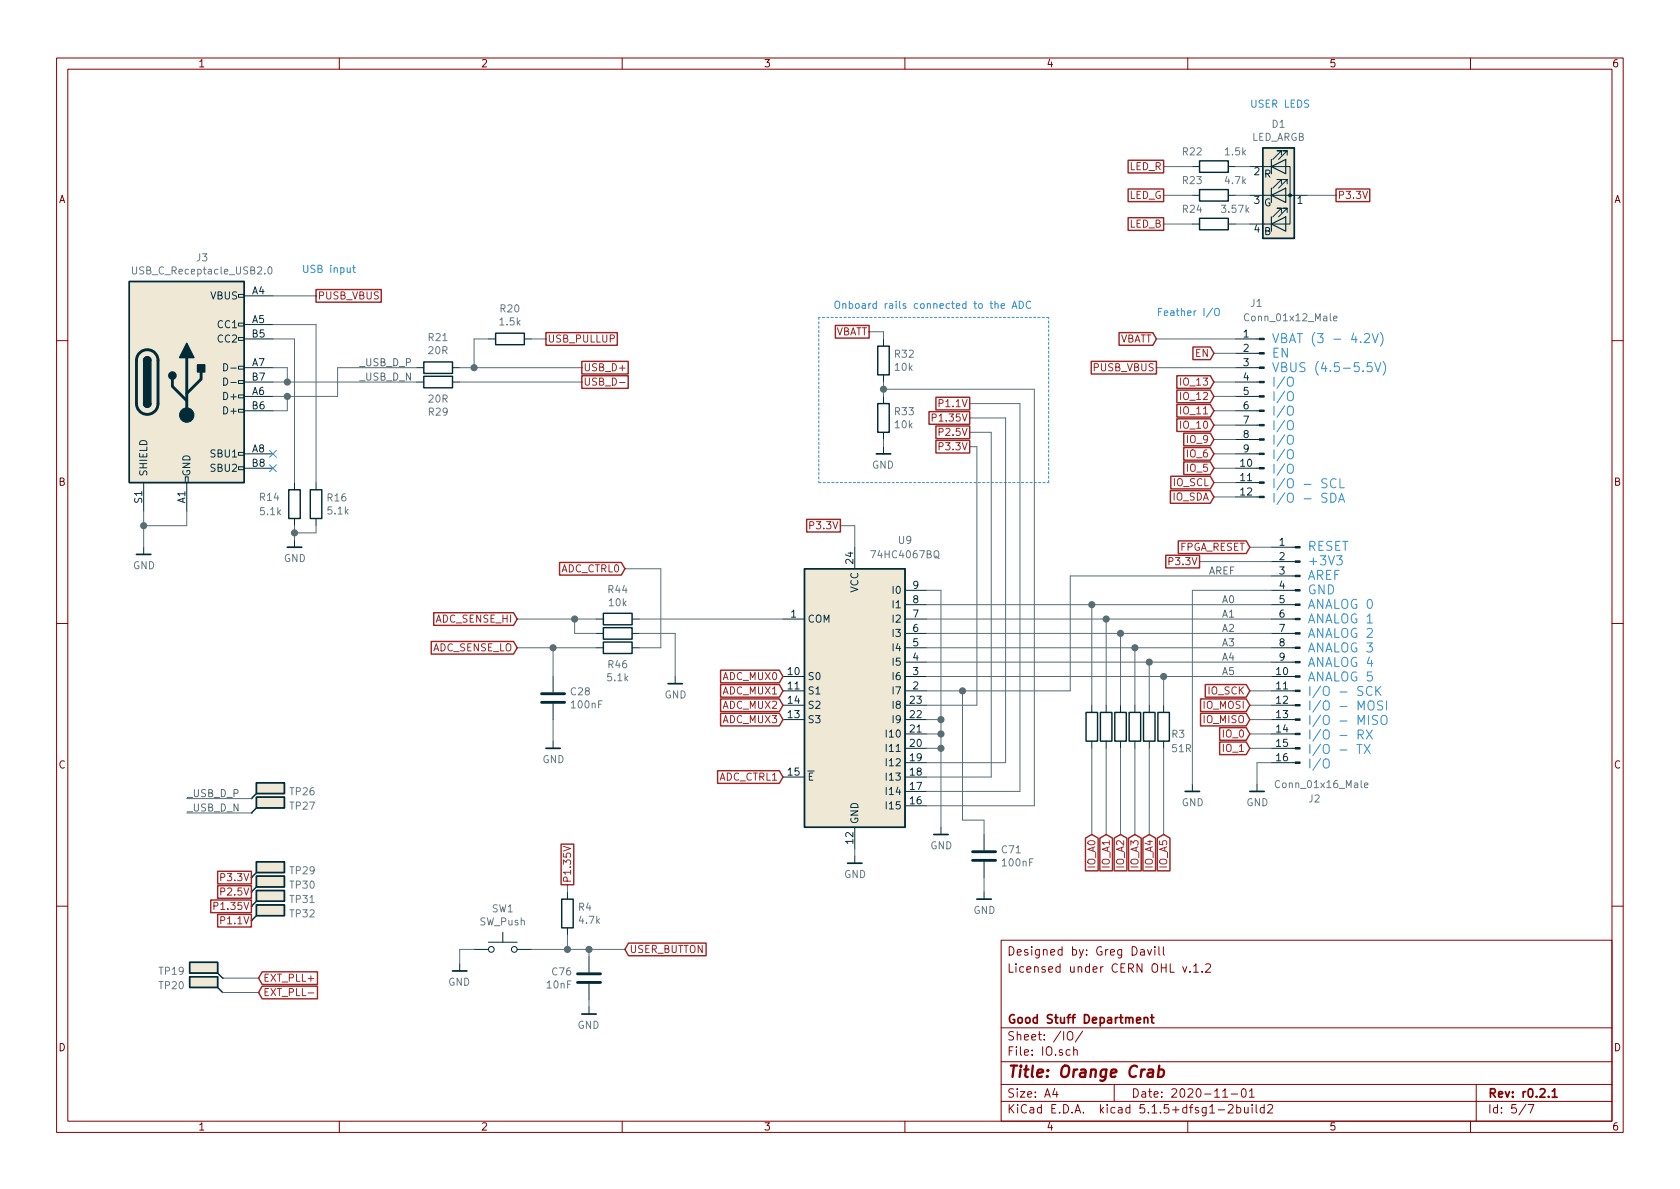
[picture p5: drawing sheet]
EESchema Schematic File Version 4
EELAYER 30 0
EELAYER END
$Descr A4 11693 8268
encoding utf-8
Sheet 5 7
Title "Orange Crab"
Date "2020-11-01"
Rev "r0.2.1"
Comp "Good Stuff Department"
Comment1 ""
Comment2 ""
Comment3 "Licensed under CERN OHL v.1.2"
Comment4 "Designed by: Greg Davill"
$EndDescr
$Comp
L Connector:Conn_01x16_Male J2
U 1 1
P 9050 4500
AR Path="/5ABC9A87/5D0A61DA" Ref="J2"  Part="1" 
AR Path="/5D1738DB/5D0A61DA" Ref="J?"  Part="1" 
F 0 "J2" H 8950 3450 50  0000 C CNN
F 1 "Conn_01x16_Male" H 8900 3550 50  0000 C CNN
F 2 "gkl_conn:Feather_PinHeader_1x16" H 9050 4500 50  0001 C CNN
F 3 "~" H 9050 4500 50  0001 C CNN
F 4 "DNP" H 9050 4500 50  0001 C CNN "PN"
	1    9050 4500
	-1   0    0    -1  
$EndComp
Text Notes 8700 750  0    50   ~ 0
USER LEDS
Text Notes 8050 2200 0    50   ~ 0
Feather I/O
$Comp
L Connector:Conn_01x12_Male J1
U 1 1
P 8800 2850
AR Path="/5ABC9A87/5D1698AE" Ref="J1"  Part="1" 
AR Path="/5D1738DB/5D1698AE" Ref="J?"  Part="1" 
F 0 "J1" H 8900 3600 50  0000 R CNN
F 1 "Conn_01x12_Male" H 8950 3500 50  0000 R CNN
F 2 "gkl_conn:Feather_PinHeader_1x12" H 8800 2850 50  0001 C CNN
F 3 "~" H 8800 2850 50  0001 C CNN
F 4 "DNP" H 8800 2850 50  0001 C CNN "PN"
	1    8800 2850
	-1   0    0    -1  
$EndComp
Text Notes 9100 5350 0    63   ~ 0
RESET\n+3V3\nAREF\nGND\nANALOG 0\nANALOG 1\nANALOG 2\nANALOG 3\nANALOG 4\nANALOG 5\nI/O - SCK\nI/O - MOSI\nI/O - MISO\nI/O - RX\nI/O - TX\nI/O
Text Notes 8850 3500 0    63   ~ 0
VBAT (3 - 4.2V)\nEN\nVBUS (4.5-5.5V)\nI/O\nI/O\nI/O\nI/O\nI/O\nI/O\nI/O\nI/O - SCL\nI/O - SDA
Text Label 8600 4200 2    50   ~ 0
A0
Text Label 8600 4000 2    50   ~ 0
AREF
Text Label 8600 4300 2    50   ~ 0
A1
Text Label 8600 4400 2    50   ~ 0
A2
Text Label 8600 4500 2    50   ~ 0
A3
Text Label 8600 4600 2    50   ~ 0
A4
Text Label 8600 4700 2    50   ~ 0
A5
Wire Wire Line
	8850 4100 8300 4100
Wire Wire Line
	8300 4100 8300 5450
Wire Wire Line
	8850 3900 8350 3900
$Comp
L gkl_power:GND #PWR0133
U 1 1
P 8300 5450
F 0 "#PWR0133" H 8300 5200 50  0001 C CNN
F 1 "GND" H 8303 5324 50  0000 C CNN
F 2 "" H 8200 5100 50  0001 C CNN
F 3 "" H 8300 5450 50  0001 C CNN
	1    8300 5450
	1    0    0    -1  
$EndComp
Text GLabel 8350 3900 0    50   UnSpc ~ 0
P3.3V
Wire Wire Line
	8850 3800 8700 3800
Text GLabel 8700 3800 0    50   Input ~ 0
FPGA_RESET
Wire Wire Line
	8850 4800 8700 4800
Text GLabel 8700 4800 0    50   Input ~ 0
IO_SCK
Wire Wire Line
	8850 4900 8700 4900
Text GLabel 8700 4900 0    50   Input ~ 0
IO_MOSI
Wire Wire Line
	8850 5000 8700 5000
Text GLabel 8700 5000 0    50   Input ~ 0
IO_MISO
Wire Wire Line
	8850 5100 8700 5100
Text GLabel 8700 5100 0    50   Input ~ 0
IO_0
Wire Wire Line
	8850 5200 8700 5200
Text GLabel 8700 5200 0    50   Input ~ 0
IO_1
Wire Wire Line
	8850 5300 8750 5300
Wire Wire Line
	8750 5300 8750 5450
$Comp
L gkl_power:GND #PWR0134
U 1 1
P 8750 5450
F 0 "#PWR0134" H 8750 5200 50  0001 C CNN
F 1 "GND" H 8753 5324 50  0000 C CNN
F 2 "" H 8650 5100 50  0001 C CNN
F 3 "" H 8750 5450 50  0001 C CNN
	1    8750 5450
	1    0    0    -1  
$EndComp
Wire Wire Line
	8600 3050 8450 3050
Text GLabel 8450 3050 0    50   Input ~ 0
IO_9
Wire Wire Line
	8600 3150 8450 3150
Text GLabel 8450 3150 0    50   Input ~ 0
IO_6
Wire Wire Line
	8600 3250 8450 3250
Text GLabel 8450 3250 0    50   Input ~ 0
IO_5
Wire Wire Line
	8600 3350 8450 3350
Text GLabel 8450 3350 0    50   Input ~ 0
IO_SCL
Wire Wire Line
	8600 3450 8450 3450
Text GLabel 8450 3450 0    50   Input ~ 0
IO_SDA
Wire Wire Line
	8600 2650 8450 2650
Text GLabel 8450 2650 0    50   Input ~ 0
IO_13
Wire Wire Line
	8600 2750 8450 2750
Text GLabel 8450 2750 0    50   Input ~ 0
IO_12
Wire Wire Line
	8600 2850 8450 2850
Text GLabel 8450 2850 0    50   Input ~ 0
IO_11
Wire Wire Line
	8600 2950 8450 2950
Text GLabel 8450 2950 0    50   Input ~ 0
IO_10
Text GLabel 8450 2450 0    50   Input ~ 0
EN
Wire Wire Line
	8600 2450 8450 2450
Wire Wire Line
	8600 2550 8050 2550
Text GLabel 8050 2350 0    50   Input ~ 0
VBATT
Wire Wire Line
	8600 2350 8050 2350
Text Notes 2100 1900 0    50   ~ 0
USB input
Text GLabel 4050 2550 2    50   UnSpc ~ 0
USB_D+
Text GLabel 4050 2650 2    50   UnSpc ~ 0
USB_D-
Wire Wire Line
	1300 3550 1300 3650
Wire Wire Line
	1300 3650 1000 3650
Wire Wire Line
	1000 3650 1000 3800
Wire Wire Line
	1000 3550 1000 3650
Connection ~ 1000 3650
$Comp
L gkl_power:GND #PWR?
U 1 1
P 1000 3800
AR Path="/5D1738DB/5D4CCC72" Ref="#PWR?"  Part="1" 
AR Path="/5ABC9A87/5D4CCC72" Ref="#PWR0121"  Part="1" 
F 0 "#PWR0121" H 1000 3550 50  0001 C CNN
F 1 "GND" H 1003 3674 50  0000 C CNN
F 2 "" H 900 3450 50  0001 C CNN
F 3 "" H 1000 3800 50  0001 C CNN
	1    1000 3800
	1    0    0    -1  
$EndComp
Text GLabel 3800 2350 2    50   UnSpc ~ 0
USB_PULLUP
$Comp
L Device:R R20
U 1 1
P 3550 2350
F 0 "R20" V 3757 2350 50  0000 C CNN
F 1 "1.5k" V 3666 2350 50  0000 C CNN
F 2 "gkl_dipol:R_0201_0603Metric" V 3480 2350 50  0001 C CNN
F 3 "~" H 3550 2350 50  0001 C CNN
F 4 "‎Yageo‎" H 3550 2350 50  0001 C CNN "Mfg"
F 5 "RC0201FR-071K5L" H 3550 2350 50  0001 C CNN "PN"
F 6 "UNI-ROYAL(Uniroyal Elec)" H 3550 2350 50  0001 C CNN "Mfg_1"
F 7 "0201WMF1501TCE" H 3550 2350 50  0001 C CNN "PN_1"
	1    3550 2350
	0    -1   -1   0   
$EndComp
Wire Wire Line
	3400 2350 3300 2350
Wire Wire Line
	3300 2350 3300 2550
Wire Wire Line
	3700 2350 3800 2350
Text GLabel 2200 2050 2    50   UnSpc ~ 0
PUSB_VBUS
$Comp
L Device:LED_ARGB D1
U 1 1
P 8900 1350
F 0 "D1" H 8900 1847 50  0000 C CNN
F 1 "LED_ARGB" H 8900 1756 50  0000 C CNN
F 2 "gkl_led:0404LED_RGB" H 8900 1300 50  0001 C CNN
F 3 "~" H 8900 1300 50  0001 C CNN
F 4 "OSRAM Opto Semiconductors Inc." H 8900 1350 50  0001 C CNN "Mfg"
F 5 "LRTB R48G-P9Q7-1+R7S5-26+N5P-68-ZB" H 8900 1350 50  0001 C CNN "PN"
F 6 "MEIHUA" H 8900 1350 50  0001 C CNN "Mfg_1"
F 7 "MHPA1010RGBDT" H 8900 1350 50  0001 C CNN "PN_1"
	1    8900 1350
	1    0    0    -1  
$EndComp
Text GLabel 9300 1350 2    50   UnSpc ~ 0
P3.3V
Wire Wire Line
	9300 1350 9100 1350
$Comp
L Device:R R22
U 1 1
P 8450 1150
F 0 "R22" V 8550 1300 50  0000 C CNN
F 1 "1.5k" V 8550 1000 50  0000 C CNN
F 2 "gkl_dipol:R_0201_0603Metric" V 8380 1150 50  0001 C CNN
F 3 "~" H 8450 1150 50  0001 C CNN
F 4 "‎Yageo‎" H 8450 1150 50  0001 C CNN "Mfg"
F 5 "RC0201FR-071K5L" H 8450 1150 50  0001 C CNN "PN"
F 6 "UNI-ROYAL(Uniroyal Elec)" H 8450 1150 50  0001 C CNN "Mfg_1"
F 7 "0201WMF1501TCE" H 8450 1150 50  0001 C CNN "PN_1"
	1    8450 1150
	0    -1   -1   0   
$EndComp
$Comp
L Device:R R23
U 1 1
P 8450 1350
F 0 "R23" V 8550 1500 50  0000 C CNN
F 1 "4.7k" V 8550 1200 50  0000 C CNN
F 2 "gkl_dipol:R_0201_0603Metric" V 8380 1350 50  0001 C CNN
F 3 "~" H 8450 1350 50  0001 C CNN
F 4 "‎Yageo‎" H 8450 1350 50  0001 C CNN "Mfg"
F 5 "RC0201FR-074K7L" H 8450 1350 50  0001 C CNN "PN"
F 6 "UNI-ROYAL(Uniroyal Elec)" H 8450 1350 50  0001 C CNN "Mfg_1"
F 7 "0201WMF4701TCE" H 8450 1350 50  0001 C CNN "PN_1"
	1    8450 1350
	0    -1   -1   0   
$EndComp
$Comp
L Device:R R24
U 1 1
P 8450 1550
F 0 "R24" V 8550 1700 50  0000 C CNN
F 1 "3.57k" V 8550 1400 50  0000 C CNN
F 2 "gkl_dipol:R_0201_0603Metric" V 8380 1550 50  0001 C CNN
F 3 "~" H 8450 1550 50  0001 C CNN
F 4 "‎Yageo‎" H 8450 1550 50  0001 C CNN "Mfg"
F 5 "RC0201FR-073K57L" H 8450 1550 50  0001 C CNN "PN"
F 6 "UNI-ROYAL(Uniroyal Elec)" H 8450 1550 50  0001 C CNN "Mfg_1"
F 7 "0201WMF3571TCE" H 8450 1550 50  0001 C CNN "PN_1"
	1    8450 1550
	0    -1   -1   0   
$EndComp
Wire Wire Line
	8600 1150 8700 1150
Wire Wire Line
	8700 1350 8600 1350
Wire Wire Line
	8600 1550 8700 1550
Wire Wire Line
	8300 1150 8100 1150
Wire Wire Line
	8300 1350 8100 1350
Wire Wire Line
	8300 1550 8100 1550
Text GLabel 8100 1150 0    50   UnSpc ~ 0
LED_R
Text GLabel 8100 1350 0    50   UnSpc ~ 0
LED_G
Text GLabel 8100 1550 0    50   UnSpc ~ 0
LED_B
$Comp
L Switch:SW_Push SW1
U 1 1
P 3500 6600
F 0 "SW1" H 3500 6885 50  0000 C CNN
F 1 "SW_Push" H 3500 6794 50  0000 C CNN
F 2 "gkl_misc:PTS_810_SMT_Switch" H 3500 6800 50  0001 C CNN
F 3 "~" H 3500 6800 50  0001 C CNN
F 4 "PTS810 SJM 250 SMTR LFS" H 3500 6600 50  0001 C CNN "PN"
F 5 "C&K" H 3500 6600 50  0001 C CNN "Mfg"
F 6 "ALPS Electric" H 3500 6600 50  0001 C CNN "Mfg_1"
F 7 "SKRPACE010" H 3500 6600 50  0001 C CNN "PN_1"
	1    3500 6600
	1    0    0    -1  
$EndComp
Text GLabel 3950 6150 1    50   UnSpc ~ 0
P1.35V
$Comp
L Device:R R4
U 1 1
P 3950 6350
F 0 "R4" H 4020 6396 50  0000 L CNN
F 1 "4.7k" H 4020 6305 50  0000 L CNN
F 2 "gkl_dipol:R_0201_0603Metric" V 3880 6350 50  0001 C CNN
F 3 "~" H 3950 6350 50  0001 C CNN
F 4 "‎Yageo‎" H 3950 6350 50  0001 C CNN "Mfg"
F 5 "RC0201FR-074K7L" H 3950 6350 50  0001 C CNN "PN"
F 6 "UNI-ROYAL(Uniroyal Elec)" H 3950 6350 50  0001 C CNN "Mfg_1"
F 7 "0201WMF4701TCE" H 3950 6350 50  0001 C CNN "PN_1"
	1    3950 6350
	1    0    0    -1  
$EndComp
Wire Wire Line
	3950 6150 3950 6200
Wire Wire Line
	3950 6500 3950 6600
Wire Wire Line
	3950 6600 3700 6600
Wire Wire Line
	3950 6600 4100 6600
Connection ~ 3950 6600
Text GLabel 4350 6600 2    50   Input ~ 0
USER_BUTTON
$Comp
L gkl_power:GND #PWR0164
U 1 1
P 3200 6700
F 0 "#PWR0164" H 3200 6450 50  0001 C CNN
F 1 "GND" H 3203 6574 50  0000 C CNN
F 2 "" H 3100 6350 50  0001 C CNN
F 3 "" H 3200 6700 50  0001 C CNN
	1    3200 6700
	-1   0    0    -1  
$EndComp
Wire Wire Line
	3200 6700 3200 6600
Wire Wire Line
	3200 6600 3300 6600
$Comp
L Device:C C76
U 1 1
P 4100 6800
F 0 "C76" H 3986 6846 50  0000 R CNN
F 1 "10nF" H 3986 6755 50  0000 R CNN
F 2 "gkl_dipol:C_0201_0603Metric" H 4138 6650 50  0001 C CNN
F 3 "~" H 4100 6800 50  0001 C CNN
F 4 "Samsung Electro-Mechanics" H 4100 6800 50  0001 C CNN "Mfg"
F 5 "CL03B103KP3NNNC" H 4100 6800 50  0001 C CNN "PN"
F 6 "YAGEO" H 4100 6800 50  0001 C CNN "Mfg_1"
F 7 "CC0201KRX5R7BB103" H 4100 6800 50  0001 C CNN "PN_1"
	1    4100 6800
	1    0    0    -1  
$EndComp
Wire Wire Line
	4100 6600 4100 6650
Connection ~ 4100 6600
Wire Wire Line
	4100 6600 4350 6600
Wire Wire Line
	4100 6950 4100 7000
$Comp
L gkl_power:GND #PWR0165
U 1 1
P 4100 7000
F 0 "#PWR0165" H 4100 6750 50  0001 C CNN
F 1 "GND" H 4103 6874 50  0000 C CNN
F 2 "" H 4000 6650 50  0001 C CNN
F 3 "" H 4100 7000 50  0001 C CNN
	1    4100 7000
	-1   0    0    -1  
$EndComp
Text GLabel 8050 2550 0    50   UnSpc ~ 0
PUSB_VBUS
Text GLabel 1800 6800 2    50   Input ~ 0
EXT_PLL+
Text GLabel 1800 6900 2    50   Input ~ 0
EXT_PLL-
$Comp
L Connector:TestPoint_Flag TP19
U 1 1
P 1550 6800
F 0 "TP19" H 2000 6850 50  0000 R CNN
F 1 "SMD_TP" H 1506 6803 50  0001 R CNN
F 2 "gkl_misc:TestPoint_Pad_D0.5mm" H 1750 6800 50  0001 C CNN
F 3 "~" H 1750 6800 50  0001 C CNN
F 4 "DNP" H 1550 6800 50  0001 C CNN "PN"
	1    1550 6800
	-1   0    0    -1  
$EndComp
Wire Wire Line
	1800 6800 1550 6800
$Comp
L Connector:TestPoint_Flag TP20
U 1 1
P 1550 6900
F 0 "TP20" H 2000 6950 50  0000 R CNN
F 1 "SMD_TP" H 1506 6903 50  0001 R CNN
F 2 "gkl_misc:TestPoint_Pad_D0.5mm" H 1750 6900 50  0001 C CNN
F 3 "~" H 1750 6900 50  0001 C CNN
F 4 "DNP" H 1550 6900 50  0001 C CNN "PN"
	1    1550 6900
	-1   0    0    -1  
$EndComp
Wire Wire Line
	1800 6900 1550 6900
$Comp
L Connector:TestPoint_Flag TP26
U 1 1
P 1750 5550
F 0 "TP26" H 2200 5600 50  0000 R CNN
F 1 "SMD_TP" H 1706 5553 50  0001 R CNN
F 2 "gkl_misc:TestPoint_Pad_D0.5mm" H 1950 5550 50  0001 C CNN
F 3 "~" H 1950 5550 50  0001 C CNN
F 4 "DNP" H 1750 5550 50  0001 C CNN "PN"
	1    1750 5550
	1    0    0    -1  
$EndComp
$Comp
L Connector:TestPoint_Flag TP27
U 1 1
P 1750 5650
F 0 "TP27" H 2200 5700 50  0000 R CNN
F 1 "SMD_TP" H 1706 5653 50  0001 R CNN
F 2 "gkl_misc:TestPoint_Pad_D0.5mm" H 1950 5650 50  0001 C CNN
F 3 "~" H 1950 5650 50  0001 C CNN
F 4 "DNP" H 1750 5650 50  0001 C CNN "PN"
	1    1750 5650
	1    0    0    -1  
$EndComp
$Comp
L Connector:TestPoint_Flag TP31
U 1 1
P 1750 6300
F 0 "TP31" H 2200 6350 50  0000 R CNN
F 1 "SMD_TP" H 1706 6303 50  0001 R CNN
F 2 "gkl_misc:TestPoint_Pad_D0.5mm" H 1950 6300 50  0001 C CNN
F 3 "~" H 1950 6300 50  0001 C CNN
F 4 "DNP" H 1750 6300 50  0001 C CNN "PN"
	1    1750 6300
	1    0    0    -1  
$EndComp
$Comp
L Connector:TestPoint_Flag TP32
U 1 1
P 1750 6400
F 0 "TP32" H 2200 6450 50  0000 R CNN
F 1 "SMD_TP" H 1706 6403 50  0001 R CNN
F 2 "gkl_misc:TestPoint_Pad_D0.5mm" H 1950 6400 50  0001 C CNN
F 3 "~" H 1950 6400 50  0001 C CNN
F 4 "DNP" H 1750 6400 50  0001 C CNN "PN"
	1    1750 6400
	1    0    0    -1  
$EndComp
Text GLabel 1750 6100 0    50   UnSpc ~ 0
P3.3V
$Comp
L Connector:TestPoint_Flag TP30
U 1 1
P 1750 6200
F 0 "TP30" H 2200 6250 50  0000 R CNN
F 1 "SMD_TP" H 1706 6203 50  0001 R CNN
F 2 "gkl_misc:TestPoint_Pad_D0.5mm" H 1950 6200 50  0001 C CNN
F 3 "~" H 1950 6200 50  0001 C CNN
F 4 "DNP" H 1750 6200 50  0001 C CNN "PN"
	1    1750 6200
	1    0    0    -1  
$EndComp
$Comp
L Connector:TestPoint_Flag TP29
U 1 1
P 1750 6100
F 0 "TP29" H 2200 6150 50  0000 R CNN
F 1 "SMD_TP" H 1706 6103 50  0001 R CNN
F 2 "gkl_misc:TestPoint_Pad_D0.5mm" H 1950 6100 50  0001 C CNN
F 3 "~" H 1950 6100 50  0001 C CNN
F 4 "DNP" H 1750 6100 50  0001 C CNN "PN"
	1    1750 6100
	1    0    0    -1  
$EndComp
Text GLabel 1750 6200 0    50   UnSpc ~ 0
P2.5V
Text GLabel 1750 6300 0    50   UnSpc ~ 0
P1.35V
Text GLabel 1750 6400 0    50   UnSpc ~ 0
P1.1V
$Comp
L Device:R R21
U 1 1
P 3050 2550
F 0 "R21" V 3257 2550 50  0000 C CNN
F 1 "20R" V 3166 2550 50  0000 C CNN
F 2 "gkl_dipol:R_0201_0603Metric" V 2980 2550 50  0001 C CNN
F 3 "~" H 3050 2550 50  0001 C CNN
F 4 "‎Yageo‎" H 3050 2550 50  0001 C CNN "Mfg"
F 5 "RC0201FR-0720RL" H 3050 2550 50  0001 C CNN "PN"
F 6 "UNI-ROYAL(Uniroyal Elec)" H 3050 2550 50  0001 C CNN "Mfg_1"
F 7 "0201WMF200JTCE" H 3050 2550 50  0001 C CNN "PN_1"
	1    3050 2550
	0    -1   -1   0   
$EndComp
$Comp
L Device:R R29
U 1 1
P 3050 2650
F 0 "R29" V 3257 2650 50  0000 C CNN
F 1 "20R" V 3166 2650 50  0000 C CNN
F 2 "gkl_dipol:R_0201_0603Metric" V 2980 2650 50  0001 C CNN
F 3 "~" H 3050 2650 50  0001 C CNN
F 4 "‎Yageo‎" H 3050 2650 50  0001 C CNN "Mfg"
F 5 "RC0201FR-0720RL" H 3050 2650 50  0001 C CNN "PN"
F 6 "UNI-ROYAL(Uniroyal Elec)" H 3050 2650 50  0001 C CNN "Mfg_1"
F 7 "0201WMF200JTCE" H 3050 2650 50  0001 C CNN "PN_1"
	1    3050 2650
	0    1    1    0   
$EndComp
$Comp
L 74xx:CD74HC4067M U9
U 1 1
P 5950 4800
F 0 "U9" H 6300 5850 50  0000 C CNN
F 1 "74HC4067BQ" H 6300 5750 50  0000 C CNN
F 2 "Package_DFN_QFN:Texas_RGY_R-PVQFN-N24_EP2.05x3.1mm" H 6850 3800 50  0001 C CIN
F 3 "http://www.ti.com/lit/ds/symlink/cd74hc4067.pdf" H 5600 5650 50  0001 C CNN
F 4 "Nexperia USA Inc." H 5950 4800 50  0001 C CNN "Mfg"
F 5 "74HC4067BQ\\,118" H 5950 4800 50  0001 C CNN "PN"
	1    5950 4800
	1    0    0    -1  
$EndComp
$Comp
L gkl_power:GND #PWR0103
U 1 1
P 6550 5750
F 0 "#PWR0103" H 6550 5500 50  0001 C CNN
F 1 "GND" H 6553 5624 50  0000 C CNN
F 2 "" H 6450 5400 50  0001 C CNN
F 3 "" H 6550 5750 50  0001 C CNN
	1    6550 5750
	1    0    0    -1  
$EndComp
Wire Wire Line
	6550 4100 6450 4100
Wire Wire Line
	6450 4200 7600 4200
Wire Wire Line
	6450 4300 7700 4300
Wire Wire Line
	6450 4400 7800 4400
Wire Wire Line
	6450 4500 7900 4500
Wire Wire Line
	6450 4700 8100 4700
$Comp
L gkl_power:GND #PWR0131
U 1 1
P 5950 5950
F 0 "#PWR0131" H 5950 5700 50  0001 C CNN
F 1 "GND" H 5953 5824 50  0000 C CNN
F 2 "" H 5850 5600 50  0001 C CNN
F 3 "" H 5950 5950 50  0001 C CNN
	1    5950 5950
	1    0    0    -1  
$EndComp
Wire Wire Line
	5950 5950 5950 5900
Text GLabel 5850 3650 0    50   UnSpc ~ 0
P3.3V
Wire Wire Line
	5850 3650 5950 3650
Wire Wire Line
	5950 3650 5950 3800
Wire Wire Line
	6450 5400 6900 5400
Text GLabel 6750 3100 0    50   UnSpc ~ 0
P3.3V
Wire Wire Line
	6800 3100 6750 3100
Wire Wire Line
	6800 3100 6800 4900
Text GLabel 6750 3000 0    50   UnSpc ~ 0
P2.5V
Wire Wire Line
	6750 3000 6900 3000
Wire Wire Line
	6900 3000 6900 5400
Wire Wire Line
	7000 2900 6750 2900
Text GLabel 6750 2900 0    50   UnSpc ~ 0
P1.35V
Wire Wire Line
	7100 2800 6750 2800
Text GLabel 6750 2800 0    50   UnSpc ~ 0
P1.1V
Text GLabel 5450 4700 0    50   Input ~ 0
ADC_MUX0
Text GLabel 5450 4800 0    50   Input ~ 0
ADC_MUX1
Text GLabel 5450 4900 0    50   Input ~ 0
ADC_MUX2
Text GLabel 5450 5000 0    50   Input ~ 0
ADC_MUX3
Text GLabel 4350 3950 0    50   Input ~ 0
ADC_CTRL0
Text GLabel 5450 5400 0    50   Input ~ 0
ADC_CTRL1
Text GLabel 3600 4500 0    50   Input ~ 0
ADC_SENSE_LO
Text GLabel 3600 4300 0    50   Input ~ 0
ADC_SENSE_HI
Wire Wire Line
	4700 4400 4700 4700
Wire Wire Line
	4600 3950 4350 3950
Wire Wire Line
	4150 4400 4000 4400
Wire Wire Line
	4000 4400 4000 4300
Wire Wire Line
	4150 4300 4000 4300
Connection ~ 4000 4300
$Comp
L Device:C C28
U 1 1
P 3850 4850
F 0 "C28" H 3965 4896 50  0000 L CNN
F 1 "100nF" H 3965 4805 50  0000 L CNN
F 2 "gkl_dipol:C_0201_0603Metric" H 3888 4700 50  0001 C CNN
F 3 "~" H 3850 4850 50  0001 C CNN
F 4 "Samsung Electro-Mechanics" H 3850 4850 50  0001 C CNN "Mfg"
F 5 "CL03A104KQ3NNNC" H 3850 4850 50  0001 C CNN "PN"
F 6 "YAGEO" H 3850 4850 50  0001 C CNN "Mfg_1"
F 7 "CC0201KRX5R7BB104" H 3850 4850 50  0001 C CNN "PN_1"
	1    3850 4850
	1    0    0    -1  
$EndComp
Wire Wire Line
	3850 5000 3850 5150
$Comp
L gkl_power:GND #PWR0132
U 1 1
P 4700 4700
F 0 "#PWR0132" H 4700 4450 50  0001 C CNN
F 1 "GND" H 4703 4574 50  0000 C CNN
F 2 "" H 4600 4350 50  0001 C CNN
F 3 "" H 4700 4700 50  0001 C CNN
	1    4700 4700
	1    0    0    -1  
$EndComp
$Comp
L gkl_power:GND #PWR0160
U 1 1
P 3850 5150
F 0 "#PWR0160" H 3850 4900 50  0001 C CNN
F 1 "GND" H 3853 5024 50  0000 C CNN
F 2 "" H 3750 4800 50  0001 C CNN
F 3 "" H 3850 5150 50  0001 C CNN
	1    3850 5150
	1    0    0    -1  
$EndComp
Wire Wire Line
	3600 4500 3850 4500
Wire Wire Line
	3850 4700 3850 4500
Connection ~ 3850 4500
Wire Wire Line
	3600 4300 4000 4300
Wire Wire Line
	6450 5000 6550 5000
Connection ~ 6550 5000
Wire Wire Line
	6450 5100 6550 5100
Connection ~ 6550 5100
Wire Wire Line
	6550 5100 6550 5000
Wire Wire Line
	6550 5200 6450 5200
Connection ~ 6550 5200
Wire Wire Line
	6550 5200 6550 5100
Wire Wire Line
	6450 4800 6700 4800
Wire Wire Line
	7450 4800 7450 4000
Wire Wire Line
	7450 4000 8850 4000
Wire Wire Line
	6550 4100 6550 5000
Wire Wire Line
	6800 4900 6450 4900
Connection ~ 3300 2550
Wire Wire Line
	3200 2550 3300 2550
Wire Wire Line
	3200 2650 4050 2650
Wire Wire Line
	3300 2550 4050 2550
Text Label 2500 2550 0    50   ~ 0
_USB_D_P
Text Label 2500 2650 0    50   ~ 0
_USB_D_N
Text Label 1300 5550 0    50   ~ 0
_USB_D_P
Text Label 1300 5650 0    50   ~ 0
_USB_D_N
Wire Wire Line
	1750 5550 1300 5550
Wire Wire Line
	1300 5650 1750 5650
Text GLabel 7600 5800 3    50   Input ~ 0
IO_A0
Text GLabel 7700 5800 3    50   Input ~ 0
IO_A1
Text GLabel 7800 5800 3    50   Input ~ 0
IO_A2
Text GLabel 7900 5800 3    50   Input ~ 0
IO_A3
Text GLabel 8000 5800 3    50   Input ~ 0
IO_A4
Text GLabel 8100 5800 3    50   Input ~ 0
IO_A5
Wire Wire Line
	7600 5800 7600 5200
Connection ~ 7600 4200
Wire Wire Line
	7600 4200 8850 4200
Wire Wire Line
	7700 5800 7700 5200
Connection ~ 7700 4300
Wire Wire Line
	7700 4300 8850 4300
Wire Wire Line
	7800 5800 7800 5200
Connection ~ 7800 4400
Wire Wire Line
	7800 4400 8850 4400
Wire Wire Line
	7900 5800 7900 5200
Connection ~ 7900 4500
Wire Wire Line
	7900 4500 8850 4500
Wire Wire Line
	8000 5800 8000 5200
Wire Wire Line
	8100 5800 8100 5200
Connection ~ 8100 4700
Wire Wire Line
	8100 4700 8850 4700
Wire Wire Line
	7600 4900 7600 4200
Wire Wire Line
	7700 4900 7700 4300
Wire Wire Line
	7800 4900 7800 4400
Wire Wire Line
	7900 4900 7900 4500
$Comp
L Device:R R6
U 1 1
P 8000 5050
F 0 "R6" V 8207 5050 50  0001 C CNN
F 1 "51R" V 8116 5050 50  0001 C CNN
F 2 "gkl_dipol:R_0201_0603Metric" V 7930 5050 50  0001 C CNN
F 3 "~" H 8000 5050 50  0001 C CNN
F 4 "‎Yageo‎" H 8000 5050 50  0001 C CNN "Mfg"
F 5 "RC0201FR-0751RL" H 8000 5050 50  0001 C CNN "PN"
F 6 "UNI-ROYAL(Uniroyal Elec)" H 8000 5050 50  0001 C CNN "Mfg_1"
F 7 "0201WMF510JTCE" H 8000 5050 50  0001 C CNN "PN_1"
	1    8000 5050
	1    0    0    -1  
$EndComp
$Comp
L Device:R R3
U 1 1
P 8100 5050
F 0 "R3" H 8150 5000 50  0000 L CNN
F 1 "51R" H 8150 4900 50  0000 L CNN
F 2 "gkl_dipol:R_0201_0603Metric" V 8030 5050 50  0001 C CNN
F 3 "~" H 8100 5050 50  0001 C CNN
F 4 "‎Yageo‎" H 8100 5050 50  0001 C CNN "Mfg"
F 5 "RC0201FR-0751RL" H 8100 5050 50  0001 C CNN "PN"
F 6 "UNI-ROYAL(Uniroyal Elec)" H 8100 5050 50  0001 C CNN "Mfg_1"
F 7 "0201WMF510JTCE" H 8100 5050 50  0001 C CNN "PN_1"
	1    8100 5050
	1    0    0    -1  
$EndComp
Wire Wire Line
	8100 4900 8100 4700
Wire Wire Line
	6450 4600 8000 4600
Wire Wire Line
	8000 4600 8850 4600
Connection ~ 8000 4600
Wire Wire Line
	8000 4900 8000 4600
$Comp
L Device:C C71
U 1 1
P 6850 5950
F 0 "C71" H 6965 5996 50  0000 L CNN
F 1 "100nF" H 6965 5905 50  0000 L CNN
F 2 "gkl_dipol:C_0201_0603Metric" H 6888 5800 50  0001 C CNN
F 3 "~" H 6850 5950 50  0001 C CNN
F 4 "Samsung Electro-Mechanics" H 6850 5950 50  0001 C CNN "Mfg"
F 5 "CL03A104KQ3NNNC" H 6850 5950 50  0001 C CNN "PN"
F 6 "YAGEO" H 6850 5950 50  0001 C CNN "Mfg_1"
F 7 "CC0201KRX5R7BB104" H 6850 5950 50  0001 C CNN "PN_1"
	1    6850 5950
	1    0    0    -1  
$EndComp
$Comp
L gkl_power:GND #PWR0161
U 1 1
P 6850 6200
F 0 "#PWR0161" H 6850 5950 50  0001 C CNN
F 1 "GND" H 6853 6074 50  0000 C CNN
F 2 "" H 6750 5850 50  0001 C CNN
F 3 "" H 6850 6200 50  0001 C CNN
	1    6850 6200
	1    0    0    -1  
$EndComp
Wire Wire Line
	6850 6200 6850 6100
Wire Wire Line
	6850 5800 6850 5700
Wire Wire Line
	6850 5700 6700 5700
Wire Wire Line
	6700 5700 6700 4800
Connection ~ 6700 4800
Wire Wire Line
	6700 4800 7450 4800
Wire Wire Line
	6550 5200 6550 5750
Wire Wire Line
	6450 5300 7000 5300
Wire Wire Line
	7000 5300 7000 2900
Wire Wire Line
	7100 2800 7100 5500
Wire Wire Line
	7100 5500 6450 5500
Wire Wire Line
	6450 5600 7200 5600
Text GLabel 6050 2300 0    50   UnSpc ~ 0
VBATT
$Comp
L Device:R R33
U 1 1
P 6150 2900
F 0 "R33" H 6220 2946 50  0000 L CNN
F 1 "10k" H 6220 2855 50  0000 L CNN
F 2 "gkl_dipol:R_0201_0603Metric" V 6080 2900 50  0001 C CNN
F 3 "~" H 6150 2900 50  0001 C CNN
F 4 "‎Yageo‎" H 6150 2900 50  0001 C CNN "Mfg"
F 5 "RC0201FR-0710KL" H 6150 2900 50  0001 C CNN "PN"
F 6 "UNI-ROYAL(Uniroyal Elec)" H 6150 2900 50  0001 C CNN "Mfg_1"
F 7 "0201WMF1003TCE" H 6150 2900 50  0001 C CNN "PN_1"
	1    6150 2900
	1    0    0    -1  
$EndComp
$Comp
L Device:R R32
U 1 1
P 6150 2500
F 0 "R32" H 6220 2546 50  0000 L CNN
F 1 "10k" H 6220 2455 50  0000 L CNN
F 2 "gkl_dipol:R_0201_0603Metric" V 6080 2500 50  0001 C CNN
F 3 "~" H 6150 2500 50  0001 C CNN
F 4 "‎Yageo‎" H 6150 2500 50  0001 C CNN "Mfg"
F 5 "RC0201FR-0710KL" H 6150 2500 50  0001 C CNN "PN"
F 6 "UNI-ROYAL(Uniroyal Elec)" H 6150 2500 50  0001 C CNN "Mfg_1"
F 7 "0201WMF1003TCE" H 6150 2500 50  0001 C CNN "PN_1"
	1    6150 2500
	1    0    0    -1  
$EndComp
Wire Wire Line
	6050 2300 6150 2300
Wire Wire Line
	6150 2300 6150 2350
Wire Wire Line
	6150 2650 6150 2700
Wire Wire Line
	6150 3050 6150 3100
$Comp
L gkl_power:GND #PWR0172
U 1 1
P 6150 3100
F 0 "#PWR0172" H 6150 2850 50  0001 C CNN
F 1 "GND" H 6153 2974 50  0000 C CNN
F 2 "" H 6050 2750 50  0001 C CNN
F 3 "" H 6150 3100 50  0001 C CNN
	1    6150 3100
	-1   0    0    -1  
$EndComp
Wire Wire Line
	7200 2700 6150 2700
Wire Wire Line
	7200 2700 7200 5600
Connection ~ 6150 2700
Wire Wire Line
	6150 2700 6150 2750
$Comp
L Connector:USB_C_Receptacle_USB2.0 J3
U 1 1
P 1300 2650
F 0 "J3" H 1407 3517 50  0000 C CNN
F 1 "USB_C_Receptacle_USB2.0" H 1407 3426 50  0000 C CNN
F 2 "Connector_USB:USB_C_Receptacle_HRO_TYPE-C-31-M-12" H 1450 2650 50  0001 C CNN
F 3 "https://www.usb.org/sites/default/files/documents/usb_type-c.zip" H 1450 2650 50  0001 C CNN
F 4 "Jing Extension of the Electronic Co." H 1300 2650 50  0001 C CNN "Mfg_1"
F 5 "C167321" H 1300 2650 50  0001 C CNN "PN_1"
F 6 "GCT" H 1300 2650 50  0001 C CNN "Mfg"
F 7 "USB4105-GF-A" H 1300 2650 50  0001 C CNN "PN"
	1    1300 2650
	1    0    0    -1  
$EndComp
$Comp
L Device:R R14
U 1 1
P 2050 3500
F 0 "R14" H 1800 3550 50  0000 L CNN
F 1 "5.1k" H 1800 3450 50  0000 L CNN
F 2 "gkl_dipol:R_0201_0603Metric" V 1980 3500 50  0001 C CNN
F 3 "~" H 2050 3500 50  0001 C CNN
F 4 "‎Yageo‎" H 2050 3500 50  0001 C CNN "Mfg"
F 5 "RC0201FR-075K1L" H 2050 3500 50  0001 C CNN "PN"
F 6 "UNI-ROYAL(Uniroyal Elec)" H 2050 3500 50  0001 C CNN "Mfg_1"
F 7 "0201WMF5101TCE" H 2050 3500 50  0001 C CNN "PN_1"
	1    2050 3500
	1    0    0    -1  
$EndComp
$Comp
L Device:R R16
U 1 1
P 2200 3500
F 0 "R16" H 2270 3546 50  0000 L CNN
F 1 "5.1k" H 2270 3455 50  0000 L CNN
F 2 "gkl_dipol:R_0201_0603Metric" V 2130 3500 50  0001 C CNN
F 3 "~" H 2200 3500 50  0001 C CNN
F 4 "‎Yageo‎" H 2200 3500 50  0001 C CNN "Mfg"
F 5 "RC0201FR-075K1L" H 2200 3500 50  0001 C CNN "PN"
F 6 "UNI-ROYAL(Uniroyal Elec)" H 2200 3500 50  0001 C CNN "Mfg_1"
F 7 "0201WMF5101TCE" H 2200 3500 50  0001 C CNN "PN_1"
	1    2200 3500
	1    0    0    -1  
$EndComp
Wire Wire Line
	1900 2350 2050 2350
Wire Wire Line
	2050 2350 2050 3350
Wire Wire Line
	1900 2250 2200 2250
Wire Wire Line
	2200 2250 2200 3350
Wire Wire Line
	2050 3650 2050 3700
Wire Wire Line
	2200 3650 2200 3700
Wire Wire Line
	2200 3700 2050 3700
Connection ~ 2050 3700
Wire Wire Line
	2050 3700 2050 3750
$Comp
L gkl_power:GND #PWR?
U 1 1
P 2050 3750
AR Path="/5D1738DB/5FA058B5" Ref="#PWR?"  Part="1" 
AR Path="/5ABC9A87/5FA058B5" Ref="#PWR0109"  Part="1" 
F 0 "#PWR0109" H 2050 3500 50  0001 C CNN
F 1 "GND" H 2053 3624 50  0000 C CNN
F 2 "" H 1950 3400 50  0001 C CNN
F 3 "" H 2050 3750 50  0001 C CNN
	1    2050 3750
	1    0    0    -1  
$EndComp
Wire Wire Line
	1900 2050 2200 2050
Wire Wire Line
	1900 2750 2000 2750
Wire Wire Line
	2350 2750 2350 2550
Wire Wire Line
	2350 2550 2900 2550
Wire Wire Line
	1900 2850 2000 2850
Wire Wire Line
	2000 2850 2000 2750
Connection ~ 2000 2750
Wire Wire Line
	2000 2750 2350 2750
Wire Wire Line
	1900 2650 2000 2650
Wire Wire Line
	1900 2550 2000 2550
Wire Wire Line
	2000 2550 2000 2650
Connection ~ 2000 2650
Wire Wire Line
	2000 2650 2900 2650
Wire Notes Line
	5700 2200 5700 3350
Wire Notes Line
	5700 3350 7300 3350
Wire Notes Line
	7300 3350 7300 2200
Wire Notes Line
	7300 2200 5700 2200
Text Notes 5800 2150 0    50   ~ 0
Onboard rails connected to the ADC
NoConn ~ 1900 3250
NoConn ~ 1900 3150
$Comp
L Device:R R51
U 1 1
P 7900 5050
F 0 "R51" V 8107 5050 50  0001 C CNN
F 1 "51R" V 8016 5050 50  0001 C CNN
F 2 "gkl_dipol:R_0201_0603Metric" V 7830 5050 50  0001 C CNN
F 3 "~" H 7900 5050 50  0001 C CNN
F 4 "‎Yageo‎" H 7900 5050 50  0001 C CNN "Mfg"
F 5 "RC0201FR-0751RL" H 7900 5050 50  0001 C CNN "PN"
F 6 "UNI-ROYAL(Uniroyal Elec)" H 7900 5050 50  0001 C CNN "Mfg_1"
F 7 "0201WMF510JTCE" H 7900 5050 50  0001 C CNN "PN_1"
	1    7900 5050
	1    0    0    -1  
$EndComp
$Comp
L Device:R R50
U 1 1
P 7800 5050
F 0 "R50" V 8007 5050 50  0001 C CNN
F 1 "51R" V 7916 5050 50  0001 C CNN
F 2 "gkl_dipol:R_0201_0603Metric" V 7730 5050 50  0001 C CNN
F 3 "~" H 7800 5050 50  0001 C CNN
F 4 "‎Yageo‎" H 7800 5050 50  0001 C CNN "Mfg"
F 5 "RC0201FR-0751RL" H 7800 5050 50  0001 C CNN "PN"
F 6 "UNI-ROYAL(Uniroyal Elec)" H 7800 5050 50  0001 C CNN "Mfg_1"
F 7 "0201WMF510JTCE" H 7800 5050 50  0001 C CNN "PN_1"
	1    7800 5050
	1    0    0    -1  
$EndComp
$Comp
L Device:R R49
U 1 1
P 7700 5050
F 0 "R49" V 7907 5050 50  0001 C CNN
F 1 "51R" V 7816 5050 50  0001 C CNN
F 2 "gkl_dipol:R_0201_0603Metric" V 7630 5050 50  0001 C CNN
F 3 "~" H 7700 5050 50  0001 C CNN
F 4 "‎Yageo‎" H 7700 5050 50  0001 C CNN "Mfg"
F 5 "RC0201FR-0751RL" H 7700 5050 50  0001 C CNN "PN"
F 6 "UNI-ROYAL(Uniroyal Elec)" H 7700 5050 50  0001 C CNN "Mfg_1"
F 7 "0201WMF510JTCE" H 7700 5050 50  0001 C CNN "PN_1"
	1    7700 5050
	1    0    0    -1  
$EndComp
$Comp
L Device:R R48
U 1 1
P 7600 5050
F 0 "R48" V 7807 5050 50  0001 C CNN
F 1 "51R" V 7716 5050 50  0001 C CNN
F 2 "gkl_dipol:R_0201_0603Metric" V 7530 5050 50  0001 C CNN
F 3 "~" H 7600 5050 50  0001 C CNN
F 4 "‎Yageo‎" H 7600 5050 50  0001 C CNN "Mfg"
F 5 "RC0201FR-0751RL" H 7600 5050 50  0001 C CNN "PN"
F 6 "UNI-ROYAL(Uniroyal Elec)" H 7600 5050 50  0001 C CNN "Mfg_1"
F 7 "0201WMF510JTCE" H 7600 5050 50  0001 C CNN "PN_1"
	1    7600 5050
	1    0    0    -1  
$EndComp
$Comp
L Device:R R44
U 1 1
P 4300 4300
F 0 "R44" V 4093 4300 50  0000 C CNN
F 1 "10k" V 4184 4300 50  0000 C CNN
F 2 "gkl_dipol:R_0201_0603Metric" V 4230 4300 50  0001 C CNN
F 3 "~" H 4300 4300 50  0001 C CNN
F 4 "‎Yageo‎" H 4300 4300 50  0001 C CNN "Mfg"
F 5 "RC0201FR-0710KL" H 4300 4300 50  0001 C CNN "PN"
F 6 "UNI-ROYAL(Uniroyal Elec)" H 4300 4300 50  0001 C CNN "Mfg_1"
F 7 "0201WMF1002TCE" H 4300 4300 50  0001 C CNN "PN_1"
	1    4300 4300
	0    1    1    0   
$EndComp
$Comp
L Device:R R45
U 1 1
P 4300 4400
F 0 "R45" V 4093 4400 50  0001 C CNN
F 1 "10k" V 4184 4400 50  0001 C CNN
F 2 "gkl_dipol:R_0201_0603Metric" V 4230 4400 50  0001 C CNN
F 3 "~" H 4300 4400 50  0001 C CNN
F 4 "‎Yageo‎" H 4300 4400 50  0001 C CNN "Mfg"
F 5 "RC0201FR-0710KL" H 4300 4400 50  0001 C CNN "PN"
F 6 "UNI-ROYAL(Uniroyal Elec)" H 4300 4400 50  0001 C CNN "Mfg_1"
F 7 "0201WMF1002TCE" H 4300 4400 50  0001 C CNN "PN_1"
	1    4300 4400
	0    1    1    0   
$EndComp
$Comp
L Device:R R46
U 1 1
P 4300 4500
F 0 "R46" V 4415 4500 50  0000 C CNN
F 1 "5.1k" V 4506 4500 50  0000 C CNN
F 2 "gkl_dipol:R_0201_0603Metric" V 4230 4500 50  0001 C CNN
F 3 "~" H 4300 4500 50  0001 C CNN
F 4 "‎Yageo‎" H 4300 4500 50  0001 C CNN "Mfg"
F 5 "RC0201FR-075K1L" H 4300 4500 50  0001 C CNN "PN"
F 6 "UNI-ROYAL(Uniroyal Elec)" H 4300 4500 50  0001 C CNN "Mfg_1"
F 7 "0201WMF5101TCE" H 4300 4500 50  0001 C CNN "PN_1"
	1    4300 4500
	0    1    1    0   
$EndComp
Wire Wire Line
	4600 4500 4600 3950
Wire Wire Line
	4450 4500 4600 4500
Wire Wire Line
	4450 4400 4700 4400
Wire Wire Line
	5450 4300 4450 4300
Wire Wire Line
	3850 4500 4150 4500
$EndSCHEMATC
